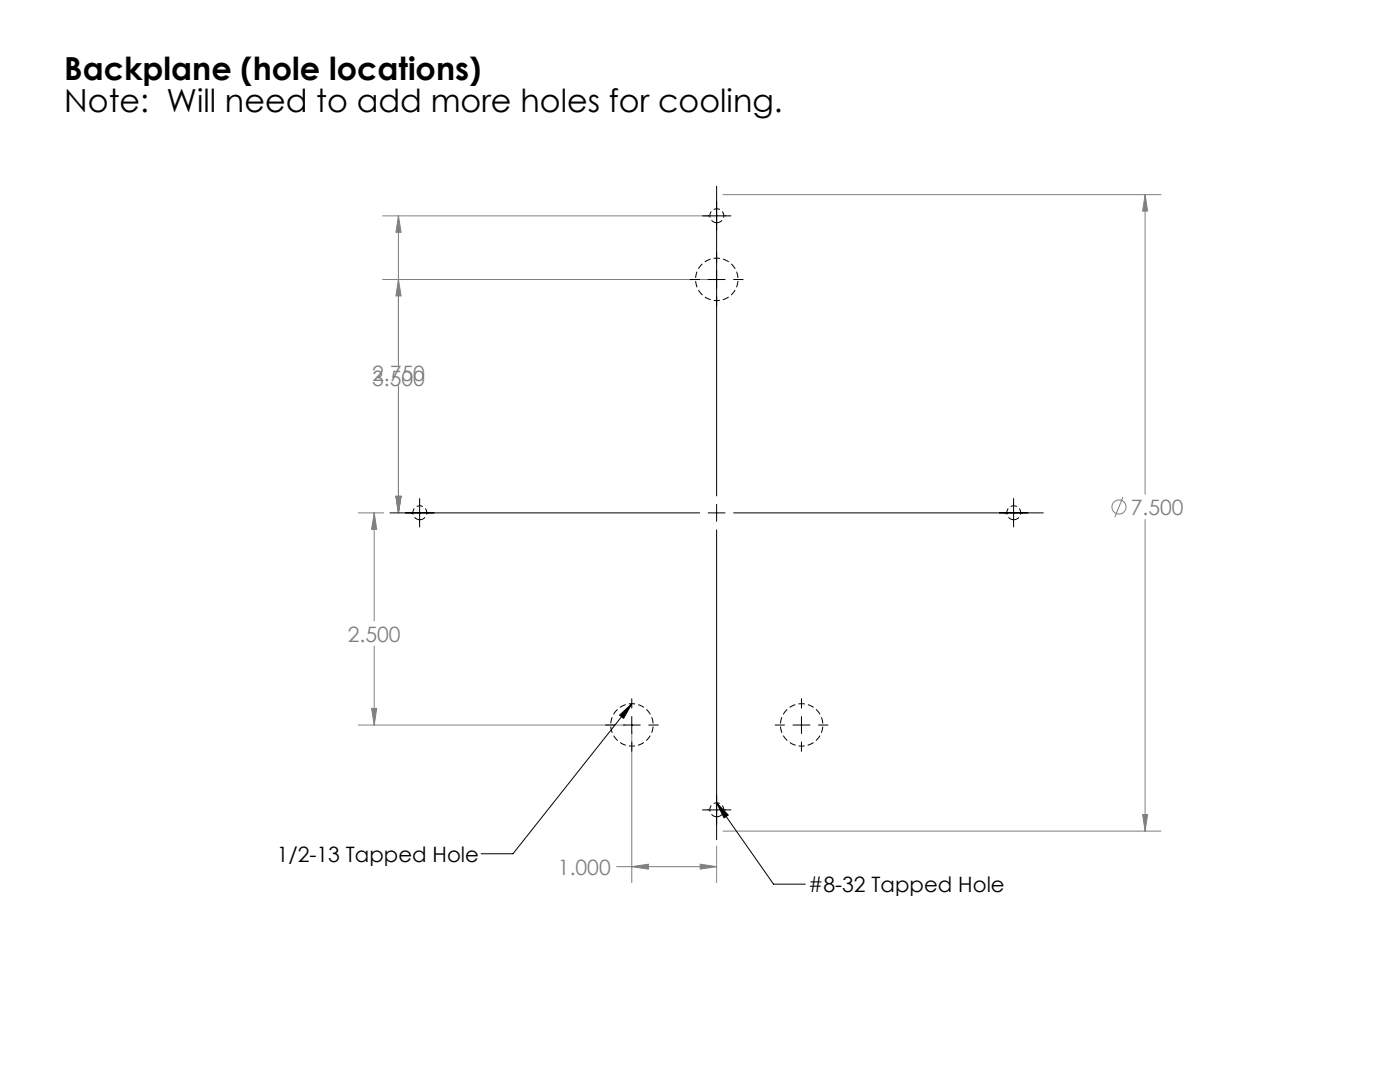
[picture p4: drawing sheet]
<svg xmlns="http://www.w3.org/2000/svg" width="279mm" height="216mm" viewBox="0 0 279 216" stroke-linecap="round" stroke-linejoin="round" font-family="sans-serif">
<g fill="none" stroke="#808080" stroke-width=".2">
<path d="M144.3 38.8h87.4M228.5 38.8v59.8M228.5 38.8l.5 3.3h-1zM76.3 55.8h65.4M76.3 43.1h65.4M79.5 43.1v29.9M79.5 55.8l.5 3.3h-1zM79.5 43.1l.5 3.3h-1zM79.5 76.9v25.4M79 99h1l-.5 3.3zM224.1 99.2l-1.6 4M71.5 102.3h5.1"/>
<path d="M74.7 102.3v21.6M74.7 102.3l.5 3.3h-1zM228.5 103.7v62.1M74.7 128.9v15.8M71.5 144.7h53.3M74.2 141.4h1l-.5 3.3zM126.1 145.9v30.2M123 172.9h20M126.1 172.9l3.3-.5v1zM139.7 172.4l3.3 .5-3.3 .5zM143 168.8v7.3M144.3 165.8h87.4"/>
<path d="M228 162.5h1l-.5 3.3z"/>
<circle cx="223.3" cy="101.2" r="1.41"/>
</g>
<path d="M143.1 44.4a1.39 1.39 0 0 1-1.3-2 1.39 1.39 0 0 1 2.4-.1 1.39 1.39 0 0 1-1 2.1h-.1M83.8 103.7a1.39 1.39 0 0 1-1.2-2 1.39 1.39 0 0 1 2.3-.2 1.39 1.39 0 0 1-.9 2.2h-.2M202.3 103.7a1.39 1.39 0 0 1-1.2-2 1.39 1.39 0 0 1 2.4-.2 1.39 1.39 0 0 1-1 2.2h-.2M143.1 163a1.39 1.39 0 0 1-1.3-2.1 1.39 1.39 0 0 1 2.4-.1 1.39 1.39 0 0 1-1 2.2h-.1" fill="none" stroke="#000" stroke-width=".2" stroke-dasharray="1.3 .6" stroke-dashoffset=".1" stroke-linecap="butt"/>
<path d="M143.1 60a4.2 4.2 0 0 1-3.8-6.3 4.2 4.2 0 0 1 7.3-.2 4.2 4.2 0 0 1-3.3 6.5h-.2M126.1 148.9a4.2 4.2 0 0 1-3.7-6.3 4.2 4.2 0 0 1 7.3-.2 4.2 4.2 0 0 1-3.3 6.5h-.3M160 148.9a4.2 4.2 0 0 1-3.7-6.3 4.2 4.2 0 0 1 7.2-.2 4.2 4.2 0 0 1-3.2 6.5h-.3" fill="none" stroke="#000" stroke-width=".2" stroke-dasharray="1.3 .6" stroke-dashoffset=".7" stroke-linecap="butt"/>
<g fill="none" stroke="#000" stroke-width=".2">
<path d="M143 37.1v61.9M137.8 55.8h1.8M140.2 43.1h5.7M141.3 55.8h3.4M146.4 55.8h1.9M83.7 99.5v5.7M202.3 99.5v5.7M77.8 102.3h61.8M141.3 102.3h3.4M143 100.6v3.4M143 105.7v61.8M146.4 102.3h61.8"/>
<path d="M126.1 139.4v1.9M159.9 139.4v1.9M120.8 144.7h1.9M123.6 142.7l2.5-2.3-1.6 2.9zM124.4 144.7h3.4M126.1 143v3.4M126.1 148.1v1.8M126.1 140.4l-23.7 30h-6.4M129.5 144.7h1.9M154.7 144.7h1.9M158.3 144.7h3.3M159.9 143v3.4"/>
<path d="M159.9 148.1v1.8M163.3 144.7h1.9M140.2 161.6h5.7M143 160.2l2.3 2.4-.8 .6zM143 160.2l11.4 16.2h6.3"/>
</g>
<path d="M74.2 141.4h1l-.5 3.3zM74.7 102.3l.5 3.3h-1zM139.7 172.4l3.3 .5-3.3 .5zM126.1 172.9l3.3-.5v1zM79.5 55.8l.5 3.3h-1zM79 99h1l-.5 3.3zM79.5 43.1l.5 3.3h-1zM79 99h1l-.5 3.3zM228.5 38.8l.5 3.3h-1zM228 162.5h1l-.5 3.3z" fill="#808080"/>
<path d="M143 160.2l2.3 2.4-.8 .6zM123.6 142.7l2.5-2.3-1.6 2.9z" fill="#000"/>
<g font-size="6.3">
<text x="12.8" y="15.9">Backplane (hole locations)</text>
<text x="12.8" y="22.3">Note: Will need to add more holes for cooling.</text>
</g>
<g font-size="4.2" fill="#808080">
<text x="74.3" y="75.9">2.750</text>
<text x="74.3" y="77.1">3.500</text>
<text x="225.7" y="102.7">7.500</text>
<text x="69.4" y="128">2.500</text>
<text x="111.3" y="174.5">1.000</text>
</g>
<g font-size="4.2">
<text x="55.2" y="171.9">1/2-13 Tapped Hole</text>
<text x="161.3" y="178.1">#8-32 Tapped Hole</text>
</g>
</svg>
